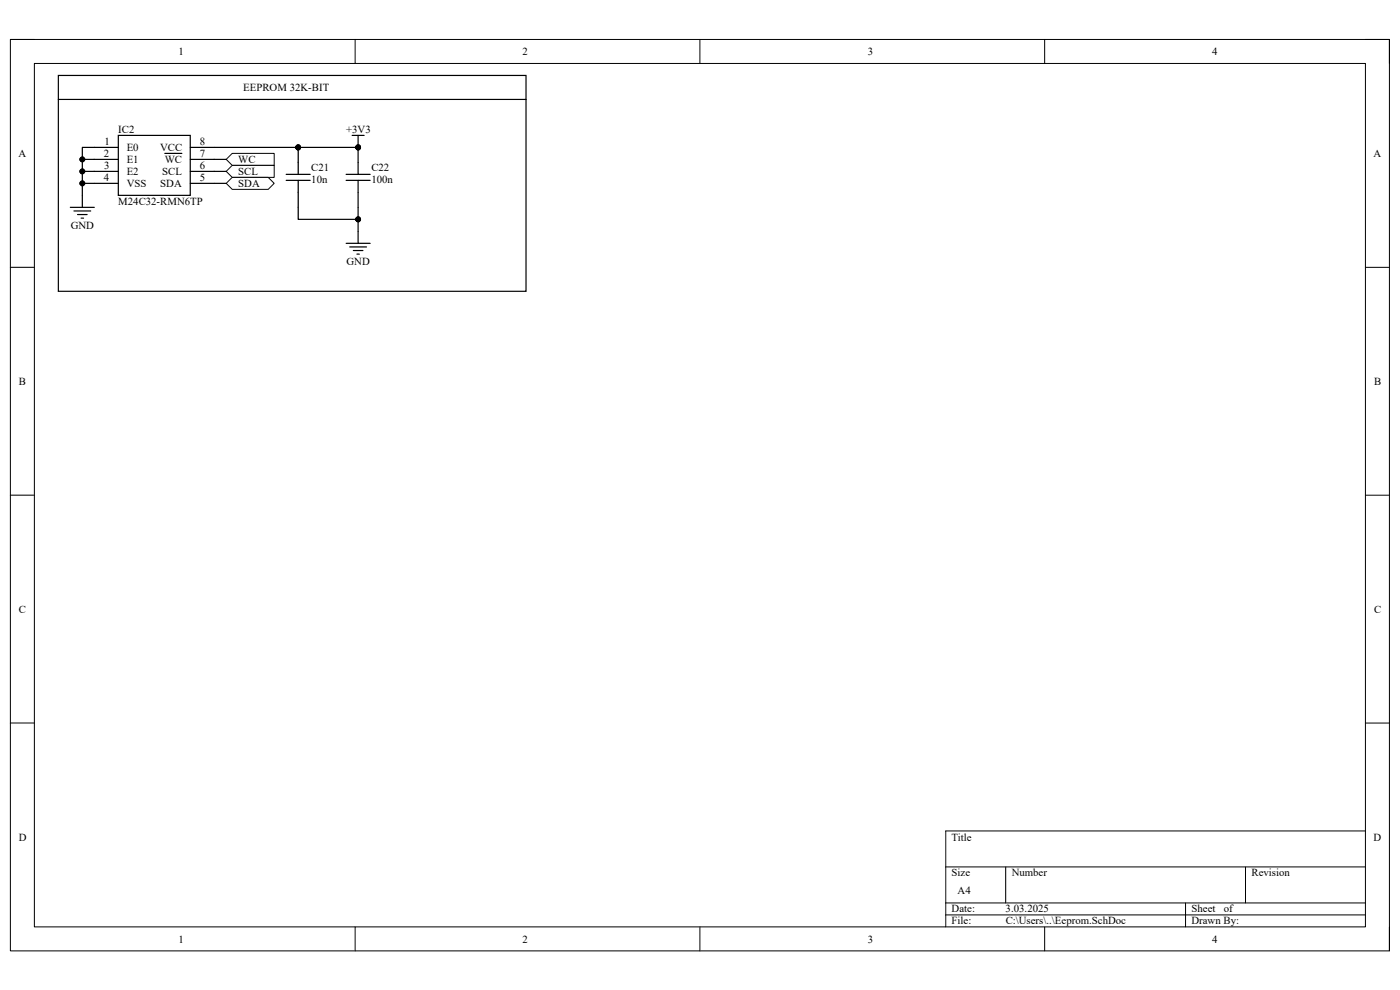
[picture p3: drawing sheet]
<svg xmlns="http://www.w3.org/2000/svg" width="297mm" height="210mm" viewBox="0 0 297 210" stroke-linecap="round" stroke-linejoin="round" font-family="sans-serif">
<path d="M2.2 8.4h292.6v193.3h-292.6z" fill="none" stroke="#000" stroke-width=".21"/>
<path d="M7.3 13.5h282.4v183.1h-282.4z" fill-rule="evenodd" fill="#fff"/>
<g fill="none" stroke="#000" stroke-width=".21">
<path d="M2.2 8.4h5.1M7.3 13.5h282.4v183.1h-282.4zM75.3 8.4v5.1M148.5 8.4v5.1M221.6 8.4v5.1M289.7 8.4h5.1v5.1M2.2 56.7h5.1M289.7 56.7h5.1M2.2 105h5.1M289.7 105.1h5.1M2.2 153.4h5.1M289.7 153.4h5.1"/>
<path d="M289.7 176.3h-89.1v20.3M75.3 196.6v5.1M148.5 196.6v5.1M200.6 183.9h89.1M200.6 191.5h89.1M200.6 194.1h89.1M213.4 183.9v7.6M221.6 196.6v5.1M251.5 191.5v5.1M264.2 183.9v7.6M294.8 196.6v5.1"/>
<circle cx="17.5" cy="38.9" r=".51"/>
<circle cx="17.5" cy="36.4" r=".51"/>
<circle cx="17.5" cy="33.8" r=".51"/>
<circle cx="63.3" cy="31.3" r=".51"/>
<circle cx="76" cy="31.3" r=".51"/>
<circle cx="76" cy="46.5" r=".51"/>
</g>
<g fill="none" stroke="#000" stroke-width=".25">
<path d="M12.4 16h99.2v45.8h-99.2zM12.4 21.1h99.2M17.5 38.9h2.5M17.5 36.4h2.5M17.5 33.8h2.5M20 31.3h-2.5v12.7M45.5 38.9h2.5M45.5 36.4h2.5M45.5 33.8h2.5M74.7 28.7h2.6M76 28.7v2.6h-30.5M14.9 44h5.1"/>
<path d="M15.7 44.8h3.5M16.4 45.5h2.1M17.2 46.3h.5M63.3 44v2.5h12.7M73.4 51.6h5.1M74.2 52.4h3.6M75 53.1h2M75.7 53.9h.5M76 44v7.6"/>
</g>
<g fill="#000">
<circle cx="17.5" cy="38.9" r=".51"/>
<circle cx="17.5" cy="36.4" r=".51"/>
<circle cx="17.5" cy="33.8" r=".51"/>
<circle cx="63.3" cy="31.3" r=".51"/>
<circle cx="76" cy="31.3" r=".51"/>
<circle cx="76" cy="46.5" r=".51"/>
</g>
<path d="M48 33.8l1.3-1.3h8.9v2.6h-8.9z" fill-rule="evenodd" fill="#fff"/>
<path d="M48 33.8l1.3-1.3h8.9v2.6h-8.9z" fill="none" stroke="#000" stroke-width=".21"/>
<path d="M49.3 35.1h8.9v2.5h-8.9l-1.3-1.2z" fill-rule="evenodd" fill="#fff"/>
<path d="M49.3 35.1h8.9v2.5h-8.9l-1.3-1.2z" fill="none" stroke="#000" stroke-width=".21"/>
<path d="M48 38.9l1.3-1.3h7.6l1.3 1.3-1.3 1.3h-7.6z" fill-rule="evenodd" fill="#fff"/>
<g fill="none" stroke="#000" stroke-width=".21">
<path d="M48 38.9l1.3-1.3h7.6l1.3 1.3-1.3 1.3h-7.6z"/>
<circle cx="63.3" cy="31.3" r=".51"/>
<circle cx="76" cy="31.3" r=".51"/>
</g>
<g fill="#000">
<circle cx="63.3" cy="31.3" r=".51"/>
<circle cx="76" cy="31.3" r=".51"/>
</g>
<path d="M60.7 38.3h5.1M60.7 37h5.1M63.3 31.3v5.7M63.3 38.3v5.7M73.4 38.3h5.1M73.4 37h5.1M76 31.3v5.7M76 38.3v5.7" fill="none" stroke="#000" stroke-width=".25"/>
<path d="M25.1 28.7h15.3v12.7h-15.3z" fill-rule="evenodd" fill="#fff"/>
<path d="M20 31.3h5.1M20 33.8h5.1M20 36.4h5.1M20 38.9h5.1M25.1 28.7h15.3v12.7h-15.3zM35 32.5h3.6M40.4 31.3h5.1M40.4 33.8h5.1M40.4 36.4h5.1M40.4 38.9h5.1" fill="none" stroke="#000" stroke-width=".25"/>
<g font-size="2.3">
<text x="37.9" y="11.7">1</text>
<text x="110.9" y="11.7">2</text>
<text x="184.1" y="11.7">3</text>
<text x="257.1" y="11.7">4</text>
<text x="51.6" y="19.3">EEPROM 32K-BIT</text>
<text x="25.1" y="28.2">IC2</text>
<text x="73.4" y="28.2">+3V3</text>
<text x="3.9" y="33.3">A</text>
<text x="22" y="33.3">2</text>
<text x="22.1" y="35.9">3</text>
<text x="22.2" y="30.7">1</text>
<text x="26.9" y="32">E0</text>
<text x="26.9" y="34.6">E1</text>
<text x="34" y="32">VCC</text>
<text x="35" y="34.6">WC</text>
<text x="42.4" y="30.7">8</text>
<text x="42.4" y="33.3">7</text>
<text x="42.4" y="35.9">6</text>
<text x="50.5" y="34.6">WC</text>
<text x="291.4" y="33.3">A</text>
<text x="22" y="38.4">4</text>
<text x="26.9" y="37.1">E2</text>
<text x="26.9" y="39.7">VSS</text>
<text x="34" y="39.7">SDA</text>
<text x="34.4" y="37.1">SCL</text>
<text x="42.4" y="38.4">5</text>
<text x="50.5" y="37.1">SCL</text>
<text x="50.5" y="39.7">SDA</text>
<text x="66" y="36.2">C21</text>
<text x="66" y="38.8">10n</text>
<text x="78.8" y="36.2">C22</text>
<text x="78.8" y="38.8">100n</text>
<text x="25.1" y="43.5">M24C32-RMN6TP</text>
<text x="15" y="48.6">GND</text>
<text x="73.5" y="56.2">GND</text>
<text x="4" y="81.6">B</text>
<text x="291.5" y="81.6">B</text>
<text x="4" y="130">C</text>
<text x="291.5" y="130">C</text>
<text x="4" y="178.3">D</text>
<text x="201.9" y="178.3">Title</text>
<text x="291.4" y="178.3">D</text>
<text x="201.9" y="185.9">Size</text>
<text x="214.6" y="185.9">Number</text>
<text x="265.5" y="185.9">Revision</text>
<text x="203.2" y="189.7">A4</text>
<text x="201.9" y="193.5">Date:</text>
<text x="201.9" y="196.1">File:</text>
<text x="213.3" y="193.5">3.03.2025</text>
<text x="213.4" y="196.1">C:\Users\..\Eeprom.SchDoc</text>
<text x="252.8" y="196.1">Drawn By:</text>
<text x="252.8" y="193.5">Sheet</text>
<text x="259.6" y="193.5">of</text>
<text x="37.9" y="199.9">1</text>
<text x="110.9" y="199.9">2</text>
<text x="184.1" y="199.9">3</text>
<text x="257.1" y="199.9">4</text>
</g>
</svg>
